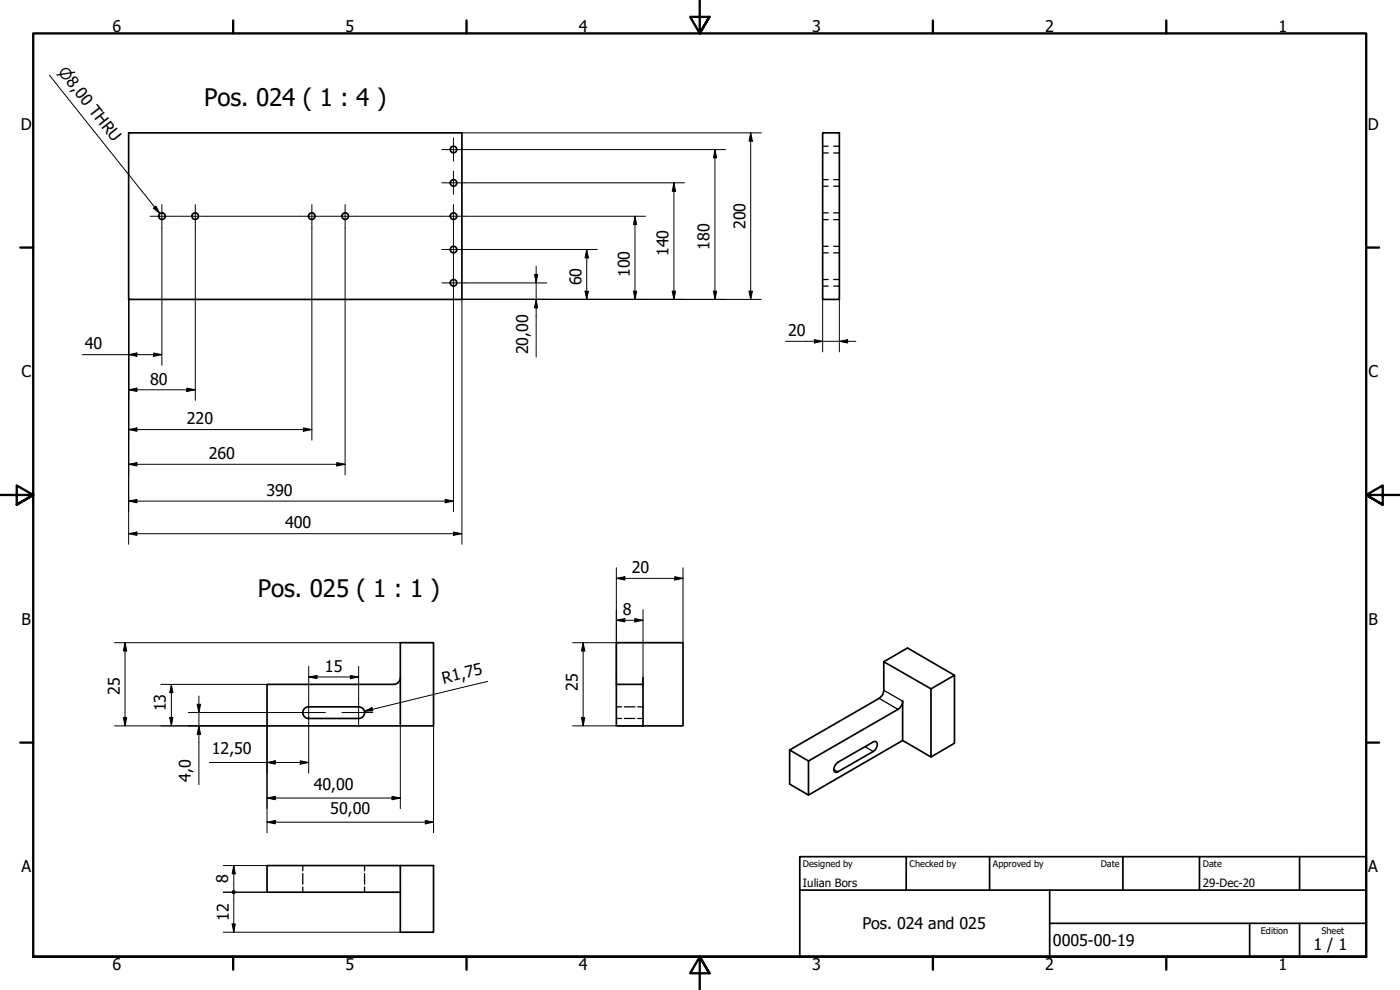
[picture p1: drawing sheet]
<svg xmlns="http://www.w3.org/2000/svg" width="420mm" height="297mm" viewBox="0 0 420 297" stroke-linecap="round" stroke-linejoin="round" font-family="sans-serif">
<!-- layer: Visible (ISO) -->
<g fill="none" stroke="#000" stroke-width=".51">
<path d="M38.6 39.9h100v49.9h-100zM246.9 39.9h5v49.9h-5zM265.2 198.6l7.2-4.2 14 8.2M92.6 212.1a1.75 1.75 0 0 0-1.7 1.7 1.75 1.75 0 0 0 1.7 1.8M92.6 212.1h15.1a1.75 1.75 0 0 1 1.7 1.7 1.75 1.75 0 0 1-1.7 1.8h-15.1M118.1 205.3h-38v12.5h50v-25h-10v25M120.1 203.3a2 2 0 0 1-2 2M185 205.3v-12.5h20v25h-12M185 205.3h8v12.5h-8zM193 203.3v2M279.4 206.7l7-4.1v20.4l-7 4.1M237 225v10.3l5.6 3.3"/>
<path d="M251 229.2l11.1-6.6 .5-.2 .4 .2a2.05 2.05 0 0 1-.9 2.9l-10.6 6.1-.5 .2-.5-.2a1.97 1.97 0 0 1 .5-2.4zM270.9 222.2v-11.8a3 3 0 0 1-1.4 2.4l-26.9 15.5v10.3l28.3-16.4 8.5 4.9v-20.4l-14.2-8.1v8.5a2.81 2.81 0 0 1-1.4 2.4l-26.8 15.5 5.6 3.3M120.1 259.7h10v20h-10v-20h-40v8h40"/>
<circle cx="136.1" cy="54.9" r=".98"/>
<circle cx="136.1" cy="44.8" r=".98"/>
<circle cx="48.6" cy="64.9" r=".98"/>
<circle cx="58.6" cy="64.9" r=".98"/>
<circle cx="93.6" cy="64.9" r=".98"/>
<circle cx="103.6" cy="64.9" r=".98"/>
<circle cx="136.1" cy="74.9" r=".98"/>
<circle cx="136.1" cy="64.9" r=".98"/>
<circle cx="136.1" cy="84.9" r=".98"/>
</g>
<!-- layer: Hidden (ISO) -->
<g fill="none" stroke="#000" stroke-width=".38">
<path d="M246.9 43.9h1.6M246.9 45.9h1.6M246.9 53.9h1.6M246.9 55.9h1.6M250.2 43.9h1.7M250.2 45.9h1.7M250.2 53.9h1.7M250.2 55.9h1.7M246.9 73.9h1.6M246.9 75.9h1.6M246.9 63.9h1.6M246.9 65.9h1.6"/>
<path d="M250.2 73.9h1.7M250.2 75.9h1.7M250.2 63.9h1.7M250.2 65.9h1.7M246.9 83.9h1.6M246.9 85.8h1.6M250.2 83.9h1.7M250.2 85.8h1.7M185 212.1h1.6M185 215.6h1.6M187.4 212.1h3.2M187.4 215.6h3.2"/>
<path d="M191.4 212.1h1.6M191.4 215.6h1.6M90.9 259.7v1.6M109.4 259.7v1.6M90.9 262.1v3.2M90.9 266.1v1.6M109.4 262.1v3.2M109.4 266.1v1.6"/>
</g>
<!-- layer: Visible Narrow (ISO) -->
<path d="M263.8 209.5l5.7 3.3M265.2 207.1l5.7 3.3M250.3 230.9l1.2 .7M259.6 224l2.5 1.5" fill="none" stroke="#000" stroke-width=".38"/>
<!-- layer: Border (ISO) -->
<g fill="none" stroke="#000" stroke-width=".7">
<path d="M70 6.1v3.9M140 6.1v3.9M210 0v10l-2.9-4.9h5.8l-2.9 4.9 2.9-4.9M280 6.1v3.9M350 6.1v3.9M6.1 74.3h3.9M410 74.3h3.9M0 148.5h10l-5-2.8v5.7l5-2.9-5 2.9M420 148.5h-10l5-2.8v5.7l-5-2.9 5 2.9M6.1 222.8h3.9M410 222.8h3.9M10 287.1v-277.1h400v277.1h-400h400"/>
<path d="M70 287.1v3.8M140 287.1v3.8M212.9 292l-2.9-4.9 2.9 4.9h-5.8l2.9-4.9v9.9M280 287.1v3.8M350 287.1v3.8"/>
</g>
<!-- layer: Title (ISO) -->
<path d="M240 257h170v30.1h-170zM272 257v10.1M297 257v10.1M337 257v10.1M360 257v10.1M390 257v10.1M240 267.1h170M315 277h95M315 267.1v20M375 277v10.1M390 277v10.1" fill="none" stroke="#000" stroke-width=".51"/>
<!-- layer: Center Mark (ISO) -->
<g fill="none" stroke="#000" stroke-width=".3">
<path d="M132.6 54.8h7M132.6 44.9h7M136.1 51.4v6.9M136.1 41.4v7M45.1 64.9h7M48.6 61.4v7M55.1 64.9h7M58.6 61.4v7M90.1 64.9h7M93.6 61.4v7M100.1 64.9h7M103.6 61.4v7"/>
<path d="M132.6 74.9h7M132.6 64.9h7M136.1 71.4v6.9M136.1 61.4v7M132.6 84.9h7M136.1 81.4v7M88.4 213.8h9.3M92.6 209.6v8.4M102.6 213.8h9.3M107.6 209.6v8.4"/>
</g>
<!-- layer: Symbol (ISO) -->
<path d="M14.9 22.6l33 41.5M46 62.5l.8-.7 1.1 2.3z" fill="none" stroke="#000" stroke-width=".3"/>
<path d="M46 62.5l.8-.7 1.1 2.3z" fill-rule="evenodd" fill="#000"/>
<!-- layer: Dimension (ISO) -->
<g fill="none" stroke="#000" stroke-width=".3">
<path d="M138.6 39.9h89.9M225.3 39.9l.5 2.4h-1zM225.3 39.9v49.9M139.6 54.8h65.8M139.6 44.9h78.1M202.2 54.8l.6 2.6h-1.1zM202.2 54.8v35M214.6 44.9l.5 2.5h-1zM214.6 44.9v44.9M48.6 68.4v41.2M52.1 64.9h3M58.6 68.4v51.7"/>
<path d="M62.1 64.9h28M93.6 68.4v63.7M97.1 64.9h3M103.6 68.4v74.1M107.1 64.9h25.5M136.1 68.4v3M136.1 78.3v3.1M139.6 74.9h39.7M139.6 64.9h54.1M160.9 79.9v27.2M176.1 74.9l.5 2.5h-1zM176.1 74.9v14.9"/>
<path d="M190.6 64.9l.5 2.5h-1zM190.6 64.9v24.9M38.6 89.8v73.5M136.1 88.4v65.1M139.6 84.9h24.5M160.4 82.3h1l-.5 2.6zM160.9 89.8l.5 2.6h-1zM175.6 87.4h1l-.5 2.4zM190.1 87.4h1l-.5 2.4zM201.7 87.4h1.1l-.6 2.4zM214.1 87.4h1l-.5 2.4zM224.8 87.4h1l-.5 2.4z"/>
<path d="M228.5 89.8h-89.9v73.5M246.9 89.8v15.8M251.9 89.8v15.8M24.7 106.4h23.9M38.6 106.4l2.5-.5v1zM38.6 117l2.5-.6v1.1zM38.6 117h20M46.1 105.9l2.5 .5-2.5 .5zM56.1 116.4l2.5 .6-2.5 .5zM235.8 102.4h21.1M244.4 101.9l2.5 .5-2.5 .5zM251.9 102.4l2.5-.5v1z"/>
<path d="M38.6 128.9l2.5-.5v1zM38.6 139.3l2.5-.5v1zM38.6 128.9h55M38.6 139.3h65M91.1 128.4l2.5 .5-2.5 .5zM101.1 138.8l2.5 .5-2.5 .5zM38.6 150.4l2.5-.6v1.1zM38.6 150.4h97.5M133.6 149.8l2.5 .6-2.5 .5zM136.1 159.6l2.5 .5-2.5 .5zM38.6 160.1l2.5-.5v1zM38.6 160.1h100"/>
<path d="M185 173.5l2.5-.5v1zM185 173.5h20M185 170.4v34.9M202.5 173l2.5 .5-2.5 .5zM205 170.4v22.4M34.4 192.8h85.7M37.5 192.8l.5 2.5h-1zM37.5 192.8v25M92.6 199.9v9.7M107.6 199.9v9.7M171.8 192.8h13.2M175 192.8l.5 2.5h-1z"/>
<path d="M175 192.8v25M185 186.1l2.5-.5v1zM185 186.1h8M190.5 185.6l2.5 .5-2.5 .5zM193 182.9v22.4M34.4 217.8h45.7v32.1M37 215.3h1l-.5 2.5zM48.3 205.3h31.8M50.9 215.3h1l-.5 2.5zM51.4 205.3l.5 2.5h-1zM51.4 205.3v12.5M56.5 213.8h31.9"/>
<path d="M59.2 211.3h1l-.5 2.5zM59.7 217.8l.5 2.5h-1zM59.7 208.8v26.6M92.6 203.1l2.5-.4v.9zM92.6 218v14M92.6 203.1h15M105.2 202.7l2.4 .4-2.4 .5zM109.3 213.4l2.3-1.1 .3 1zM120.1 217.8v24.8M130.1 217.8v32.1M146.4 204.5l-37.1 8.9M171.8 217.8h21.2"/>
<path d="M174.5 215.3h1l-.5 2.5zM62.8 228.8h29.8M80.1 228.8l2.5-.5v1zM80.1 239.4l2.5-.5v1.1zM80.1 239.4h40M90.1 228.3l2.5 .5-2.5 .5zM117.7 238.9l2.4 .5-2.4 .6zM67 259.7h13.1M70.2 259.7l.4 2.5h-.9zM70.2 259.7v7.4M80.1 246.7l2.5-.5v1zM80.1 246.7h50"/>
<path d="M127.6 246.2l2.5 .5-2.5 .5zM67 267.7h13.1M67 279.7h53.1M69.7 277.2h.9l-.4 2.5zM70.2 268.3v11.4"/>
</g>
<g fill="#000">
<path d="M202.2 54.8l.6 2.6h-1.1z" fill-rule="evenodd"/>
<path d="M214.6 44.9l.5 2.5h-1z" fill-rule="evenodd"/>
<path d="M225.3 39.9l.5 2.4h-1z" fill-rule="evenodd"/>
<path d="M176.1 74.9l.5 2.5h-1z" fill-rule="evenodd"/>
<path d="M190.6 64.9l.5 2.5h-1z" fill-rule="evenodd"/>
<path d="M160.4 82.3h1l-.5 2.6z" fill-rule="evenodd"/>
<path d="M160.9 89.8l.5 2.6h-1z" fill-rule="evenodd"/>
<path d="M175.6 87.4h1l-.5 2.4z" fill-rule="evenodd"/>
<path d="M190.1 87.4h1l-.5 2.4z" fill-rule="evenodd"/>
<path d="M201.7 87.4h1.1l-.6 2.4z" fill-rule="evenodd"/>
<path d="M214.1 87.4h1l-.5 2.4z" fill-rule="evenodd"/>
<path d="M224.8 87.4h1l-.5 2.4z" fill-rule="evenodd"/>
<path d="M38.6 106.4l2.5-.5v1z" fill-rule="evenodd"/>
<path d="M38.6 117l2.5-.6v1.1z" fill-rule="evenodd"/>
<path d="M46.1 105.9l2.5 .5-2.5 .5z" fill-rule="evenodd"/>
<path d="M56.1 116.4l2.5 .6-2.5 .5z" fill-rule="evenodd"/>
<path d="M244.4 101.9l2.5 .5-2.5 .5z" fill-rule="evenodd"/>
<path d="M251.9 102.4l2.5-.5v1z" fill-rule="evenodd"/>
<path d="M38.6 128.9l2.5-.5v1z" fill-rule="evenodd"/>
<path d="M38.6 139.3l2.5-.5v1z" fill-rule="evenodd"/>
<path d="M91.1 128.4l2.5 .5-2.5 .5z" fill-rule="evenodd"/>
<path d="M101.1 138.8l2.5 .5-2.5 .5z" fill-rule="evenodd"/>
<path d="M38.6 150.4l2.5-.6v1.1z" fill-rule="evenodd"/>
<path d="M38.6 160.1l2.5-.5v1z" fill-rule="evenodd"/>
<path d="M133.6 149.8l2.5 .6-2.5 .5z" fill-rule="evenodd"/>
<path d="M136.1 159.6l2.5 .5-2.5 .5z" fill-rule="evenodd"/>
<path d="M185 173.5l2.5-.5v1z" fill-rule="evenodd"/>
<path d="M202.5 173l2.5 .5-2.5 .5z" fill-rule="evenodd"/>
<path d="M37.5 192.8l.5 2.5h-1z" fill-rule="evenodd"/>
<path d="M175 192.8l.5 2.5h-1z" fill-rule="evenodd"/>
<path d="M185 186.1l2.5-.5v1z" fill-rule="evenodd"/>
<path d="M190.5 185.6l2.5 .5-2.5 .5z" fill-rule="evenodd"/>
<path d="M37 215.3h1l-.5 2.5z" fill-rule="evenodd"/>
<path d="M50.9 215.3h1l-.5 2.5z" fill-rule="evenodd"/>
<path d="M51.4 205.3l.5 2.5h-1z" fill-rule="evenodd"/>
<path d="M59.2 211.3h1l-.5 2.5z" fill-rule="evenodd"/>
<path d="M92.6 203.1l2.5-.4v.9z" fill-rule="evenodd"/>
<path d="M105.2 202.7l2.4 .4-2.4 .5z" fill-rule="evenodd"/>
<path d="M109.3 213.4l2.3-1.1 .3 1z" fill-rule="evenodd"/>
<path d="M174.5 215.3h1l-.5 2.5z" fill-rule="evenodd"/>
<path d="M59.7 217.8l.5 2.5h-1z" fill-rule="evenodd"/>
<path d="M80.1 228.8l2.5-.5v1z" fill-rule="evenodd"/>
<path d="M80.1 239.4l2.5-.5v1.1z" fill-rule="evenodd"/>
<path d="M90.1 228.3l2.5 .5-2.5 .5z" fill-rule="evenodd"/>
<path d="M117.7 238.9l2.4 .5-2.4 .6z" fill-rule="evenodd"/>
<path d="M80.1 246.7l2.5-.5v1z" fill-rule="evenodd"/>
<path d="M127.6 246.2l2.5 .5-2.5 .5z" fill-rule="evenodd"/>
<path d="M69.7 277.2h.9l-.4 2.5z" fill-rule="evenodd"/>
<path d="M70.2 259.7l.4 2.5h-.9z" fill-rule="evenodd"/>
<circle cx="70.1" cy="267.7" r=".62"/>
</g>
<g font-size="7.2">
<text x="61.3" y="31.9">Pos. 024 ( 1 : 4 )</text>
<text x="77.3" y="179.2">Pos. 025 ( 1 : 1 )</text>
</g>
<g font-size="4.8">
<text x="33.7" y="9.6">6</text>
<text x="103.7" y="9.6">5</text>
<text x="173.7" y="9.6">4</text>
<text x="243.7" y="9.6">3</text>
<text x="313.7" y="9.6">2</text>
<text x="383.7" y="9.6">1</text>
<text x="6.2" y="38.9">D</text>
<text x="410.5" y="38.9">D</text>
<text x="223.7" y="68.8" transform="rotate(-90 223.7 68.8)">200</text>
<text x="200.7" y="76.8" transform="rotate(-90 200.7 76.8)">140</text>
<text x="213" y="74.9" transform="rotate(-90 213 74.9)">180</text>
<text x="189" y="83.1" transform="rotate(-90 189 83.1)">100</text>
<text x="174.5" y="85.6" transform="rotate(-90 174.5 85.6)">60</text>
<text x="236.5" y="100.8">20</text>
<text x="25.5" y="104.8">40</text>
<text x="158.5" y="106.3" transform="rotate(-90 158.5 106.3)">20,00</text>
<text x="6.4" y="113.1">C</text>
<text x="410.7" y="113.1">C</text>
<text x="45" y="115.4">80</text>
<text x="56.1" y="127.2">220</text>
<text x="62.7" y="137.7">260</text>
<text x="79.9" y="148.8">390</text>
<text x="85.5" y="158.5">400</text>
<text x="189.6" y="171.9">20</text>
<text x="186.9" y="184.5">8</text>
<text x="6.4" y="187.4">B</text>
<text x="410.7" y="187.4">B</text>
<text x="97.5" y="201.5">15</text>
<text x="35.9" y="208.5" transform="rotate(-90 35.9 208.5)">25</text>
<text x="133.1" y="205.2" transform="rotate(-14 133.1 205.2)">R1,75</text>
<text x="173.4" y="207.2" transform="rotate(-90 173.4 207.2)">25</text>
<text x="49.8" y="213.5" transform="rotate(-90 49.8 213.5)">13</text>
<text x="63.6" y="226.4">12,50</text>
<text x="57.3" y="234.7" transform="rotate(-90 57.3 234.7)">4,0</text>
<text x="94.2" y="237">40,00</text>
<text x="99.1" y="244.3">50,00</text>
<text x="6.4" y="261.7">A</text>
<text x="410.7" y="261.7">A</text>
<text x="68.5" y="265" transform="rotate(-90 68.5 265)">8</text>
<text x="68.6" y="276.3" transform="rotate(-90 68.6 276.3)">12</text>
<text x="258.8" y="278.9">Pos. 024 and 025</text>
<text x="316" y="283.8">0005-00-19</text>
<text x="394.2" y="285">1 / 1</text>
<text x="33.7" y="290.9">6</text>
<text x="103.7" y="290.9">5</text>
<text x="173.7" y="290.9">4</text>
<text x="243.7" y="290.9">3</text>
<text x="313.7" y="290.9">2</text>
<text x="383.7" y="290.9">1</text>
</g>
<text font-size="4.6" x="17.2" y="21.7" transform="rotate(51 17.2 21.7)">⌀8,00 THRU</text>
<g font-size="3.4">
<text x="241" y="266">Iulian Bors</text>
<text x="361" y="266">29-Dec-20</text>
</g>
<g font-size="2.7">
<text x="241" y="260.1">Designed by</text>
<text x="273" y="260.1">Checked by</text>
<text x="298" y="260.1">Approved by</text>
<text x="330.3" y="260">Date</text>
<text x="361" y="260">Date</text>
<text x="378.4" y="280.1">Edition</text>
<text x="396.6" y="280.1">Sheet</text>
</g>
</svg>
